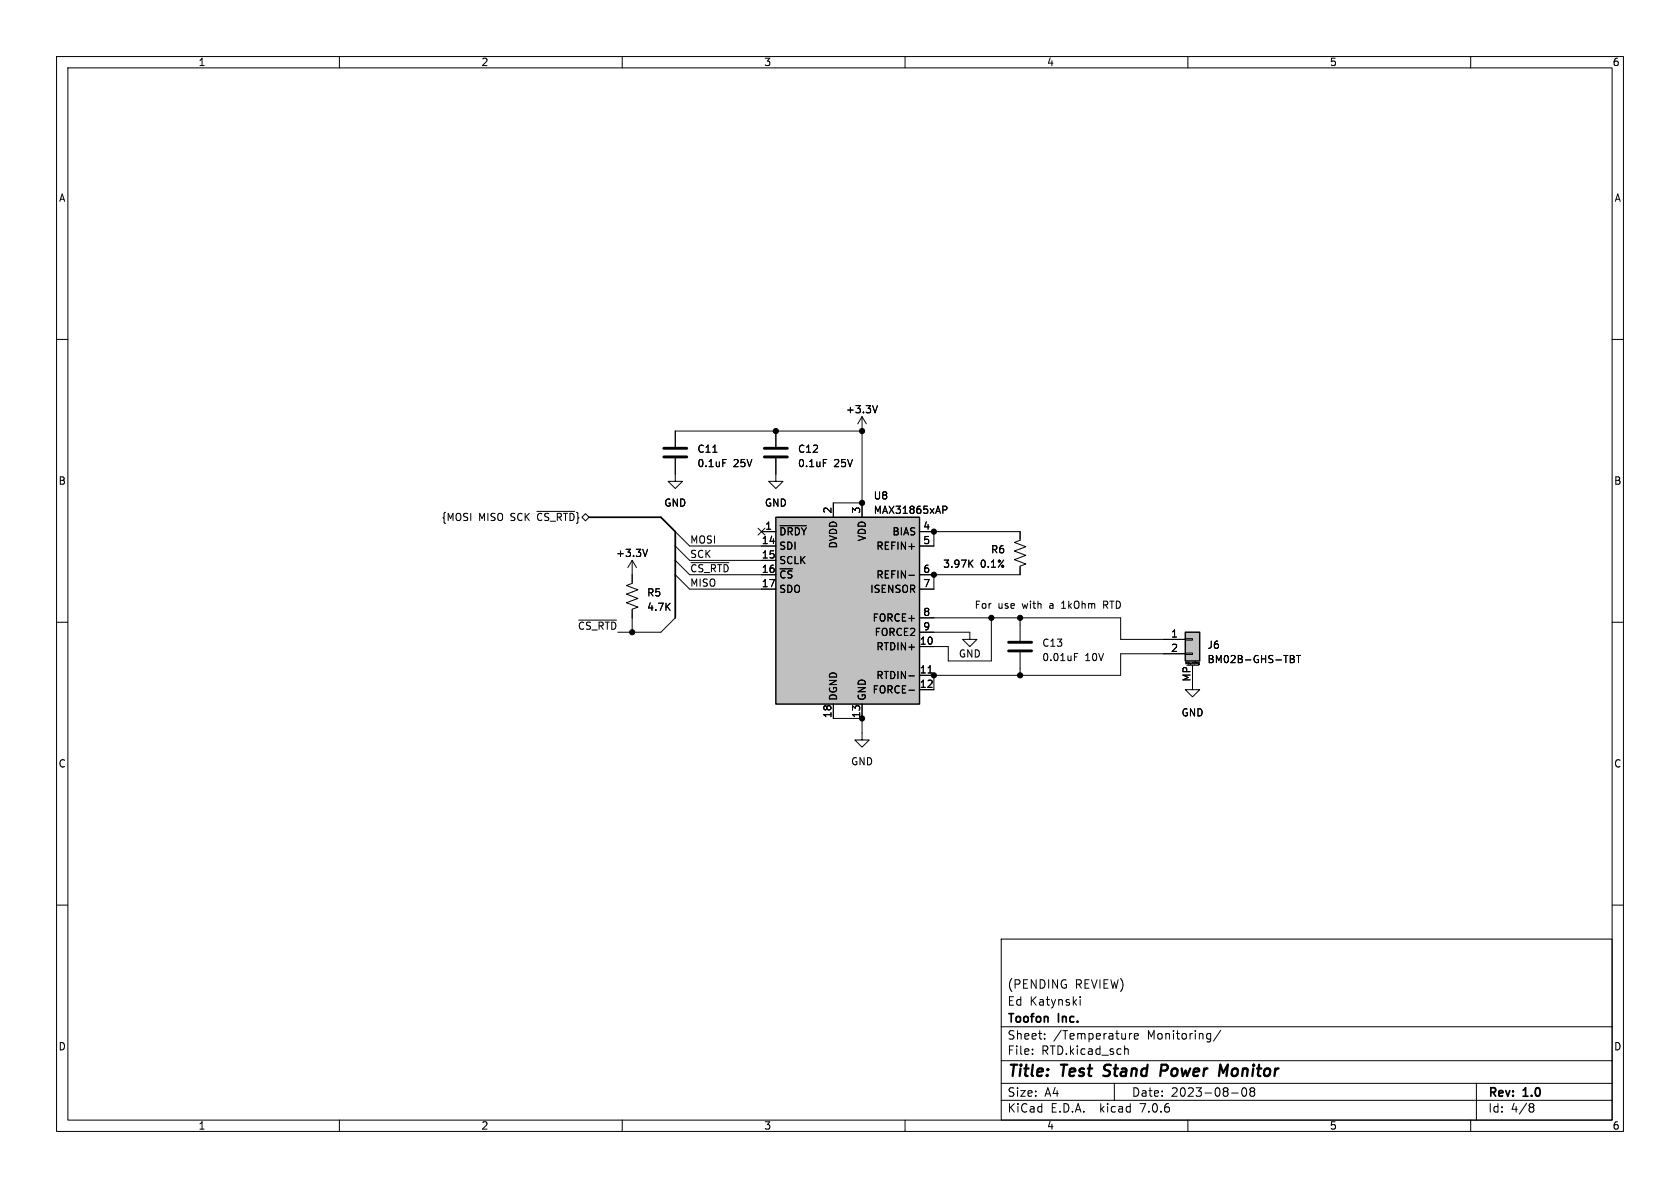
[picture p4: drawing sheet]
<svg xmlns="http://www.w3.org/2000/svg" width="297mm" height="210mm" viewBox="0 0 297 210" stroke-linecap="round" stroke-linejoin="round" font-family="sans-serif">
<g fill="none" stroke="#000" stroke-width=".18">
<path d="M10 10h277v190h-277zM12 12h273v186h-273zM60 10v2M110 10v2M160 10v2M210 10v2M260 10v2M10 60h2M285 60h2M126 80h.7M137.2 76.2v2.8M152.4 73.7l-.8 1.2"/>
<path d="M152.4 73.7v17.7M152.4 73.7l.8 1.2M152.4 76.2h-33v2.8M155.1 71.7l-.4 1.3M94.9 90.4h6.7M111.8 99.1v4l-1.1 .4 2.1 .8-2.1 .7 2.1 .8-2.1 .8 2.1 .7-1 .4v4.1h5l2.6-2.6M111.8 99.1l-.8 1.2M111.8 99.1l.7 1.2M114.5 97.1l-.4 1.3M119.4 81v4.1h1.2l-1.2 1.3-1.3-1.3h1.3M119.4 94l2.5 2.5h15.3M119.4 96.5l2.5 2.6h15.3"/>
<path d="M119.4 99.1l2.5 2.5h15.3M122.1 99.5h6.7M127.8 81.2h.6M134 93.4l1.2 1.2M134.6 94h2.6M135.2 93.4l-1.2 1.2M137.2 81v4.1h1.2l-1.2 1.3-1.3-1.3h1.3M137.9 92.9h4.6M145.6 81.2h.6M152.4 88.9h-5.1v2.5M162.6 94h17.7v1.5l-1 .4 2.1 .7-2.1 .8 2.1 .8-2.1 .7 2.1 .8-1.1 .4v1.5h-17.7M165.1 94v2.5h-2.5"/>
<path d="M166.7 89.5h.5l.2 .2-.1 .4h-.6M171.5 99.5l.5 .8M172 99l-.7 .7M10 110h2M102.3 109.6h6.7M119.4 101.6l2.5 2.5h15.3M160.7 119.5h.9M160.7 101.7h.9M162.6 111.8h8.8v1.2h1.3l-1.3 1.3-1.2-1.3h1.2M162.6 109.2h35.5v3.8h11.4M164.1 119h.7M165.1 119.4v2.5h-2.5"/>
<path d="M165.1 101.6v2.5h-2.5M175.3 109.2v7.6h-7.7v-2.5h-5M180.3 109.2v4.1M180.3 115.3v4.1M187.7 107.5h.7M187.8 106.6h-.1M189.9 116.1h.5M189.9 115.5h.7M195.1 106.9h.5M195.6 106.3h-.5v1.2M209.5 115.4h1.3v.3h-1.3zM209.5 112.9h1.3v.3h-1.3z"/>
<path d="M209.5 115.6h-11.4v3.8h-35.5M209.6 117.4v-.4l.2 .3 .1-.3v.4M209.8 117.6h2M210.8 117.6v4.3h1.3l-1.3 1.3-1.3-1.3h1.3M211.1 117v.3M211.3 117h.1M211.9 117.4h.1M212 117.1v.3l-.2 .1M212 117.4h-.1M212 117.2h-.2l.1 .2M228.1 115.9l.6 .1 .1 .2-.3 .3M228.1 116.5h.4"/>
<path d="M228.5 116.5l.3 .2v.3l-.7 .1M229.2 115.9h.7M229.6 115.9v1.2M285 110h2M147.3 124.5v2.5h5.1M152.4 124.5v6.3h1.3l-1.3 1.3-1.3-1.3h1.3M160.7 122h.9M10 160h2M285 160h2M177 166h108v32h-108zM191 176.2v.1M191 176.7v1"/>
<path d="M60 198v2M110 198v2M160 198v2M177 194.5h108M177 191.5h108M177 187.5h108M177 181.5h108M182.5 186.3v.1M182.5 185.5v.1M184.7 183.6v.1M184.7 182.8v.1M197 191.5v3"/>
<path d="M198.8 185.5l.2-.1 .4 .1 .1 .9M199.7 182.7v1M200.1 182.7l-.3 .1-.1 .2M200.5 183.2l.7-.1v-.3l-.5-.1-.2 .2 .1 .7h.6M210 198v2M213.9 182.7l.1 .1M214 182.7v1.4M214 183.6l-.1 .1M215.8 182.1l-1.3 2M217.7 193.2h1.2M219.7 192.4l.2-.1a.81 .81 0 0 1 .6 .6 .81 .81 0 0 1-.3 .8l-.2 .1a.81 .81 0 0 1-.3-1.4zM221.2 192.9l-.2-.2 .2-.4 .5 .1 .1 .2-.3 .3"/>
<path d="M221.2 192.9l-.2 .3v.3l.2 .3 .5-.1 .1-.2-.1-.4-.2-.2M221.2 192.9h.3M260 198v2M261 191.5v6.5M270.6 195.1h.3l.3 .3-.3 .3M270.6 195.7h.3M270.9 195.7l.2 .2 .1 .4-.3 .3h-.3"/>
</g>
<path d="M195 190.1l.3 .1M195.3 188.4l-.1 .4 .1 .2M206.1 188.2h-.7l-.3 2M206.2 189.2l-1 .1M216.2 189.6l.9-1.4-.3 2" fill="none" stroke="#000" stroke-width=".4"/>
<g fill="#c0c0c0" stroke="#c0c0c0" stroke-width=".18">
<path d="M209.5 111.8h2.6v5h-2.6z"/>
<path d="M137.2 91.4h25.4v33.1h-25.4z"/>
</g>
<path d="M137.2 91.4h25.4v33.1h-25.4zM209.5 111.8h2.6v5h-2.6z" fill="none" stroke="#000" stroke-width=".25"/>
<path d="M117.3 79.2h4.1M135.1 79.2h4.1M117.3 80.8h4.1M135.1 80.8h4.1M178.3 115.1h4.1M178.3 113.5h4.1" fill="none" stroke="#000" stroke-width=".51"/>
<path d="M104.1 91.4h12.7l2.6 2.6v15.2" fill="none" stroke="#000" stroke-width=".3"/>
<g fill="#000" stroke="#000" stroke-width=".18">
<circle cx="137.2" cy="76.2" r=".46"/>
<circle cx="152.4" cy="76.2" r=".46"/>
<circle cx="152.4" cy="88.9" r=".46"/>
<circle cx="165.1" cy="94" r=".46"/>
<circle cx="111.8" cy="111.8" r=".46"/>
<circle cx="165.1" cy="119.4" r=".46"/>
<circle cx="165.1" cy="101.6" r=".46"/>
<circle cx="175.3" cy="109.2" r=".46"/>
<circle cx="180.3" cy="119.4" r=".46"/>
<circle cx="180.3" cy="109.2" r=".46"/>
<circle cx="152.4" cy="127" r=".46"/>
</g>
<g font-size="2.8">
<text x="178" y="190.9">Title:</text>
<text x="187.7" y="190.9">Test</text>
<text x="196" y="190.9">Stand</text>
<text x="206.8" y="190.9">Power</text>
<text x="218" y="190.9">Monitor</text>
</g>
<g font-size="2.1">
<text x="178" y="178">Ed Katynski</text>
<text x="178" y="175">(PENDING</text>
<text x="190" y="175">REVIEW)</text>
<text x="178" y="184">Sheet:</text>
<text x="178" y="181.2">Toofon</text>
<text x="186.2" y="184">/Temperature</text>
<text x="187.2" y="181.2">Inc.</text>
<text x="202.9" y="184">Monitoring/</text>
<text x="178" y="186.7">File:</text>
<text x="184.1" y="186.7">RTD.kicad_sch</text>
<text x="178" y="196.9">KiCad</text>
<text x="178" y="194.1">Size:</text>
<text x="184.7" y="194.1">A4</text>
<text x="185.7" y="196.9">E.D.A.</text>
<text x="194.6" y="196.9">kicad</text>
<text x="200" y="194.1">Date:</text>
<text x="201.8" y="196.9">7.0.6</text>
<text x="207" y="194.1">2023-08-08</text>
<text x="263" y="194.3">Rev:</text>
<text x="263" y="196.9">Id:</text>
<text x="267.1" y="196.9">4/8</text>
<text x="269.4" y="194.3">1.0</text>
</g>
<g font-size="1.8">
<text x="35" y="11.9">1</text>
<text x="85" y="11.9">2</text>
<text x="135" y="11.9">3</text>
<text x="185" y="11.9">4</text>
<text x="235" y="11.9">5</text>
<text x="285" y="11.9">6</text>
<text x="10.3" y="35.9">A</text>
<text x="285.3" y="35.9">A</text>
<text x="149.5" y="73.3">+3.3V</text>
<text x="123.2" y="80.2">C11</text>
<text x="123.2" y="82.8">0.1uF</text>
<text x="129.6" y="82.8">25V</text>
<text x="141" y="80.2">C12</text>
<text x="141" y="82.8">0.1uF</text>
<text x="147.4" y="82.8">25V</text>
<text x="10.3" y="85.9">B</text>
<text x="117.3" y="89.8">GND</text>
<text x="135.1" y="89.8">GND</text>
<text x="154.4" y="88.5">U8</text>
<text x="285.3" y="85.9">B</text>
<text x="78" y="92.3">{MOSI</text>
<text x="84.6" y="92.3">MISO</text>
<text x="90.4" y="92.3">SCK</text>
<text x="95.3" y="92.3">~{CS_RTD}}</text>
<text x="135.2" y="93.7">1</text>
<text x="137.7" y="94.8">~{DRDY}</text>
<text x="147.1" y="90.9" transform="rotate(-90 147.1 90.9)">2</text>
<text x="152.1" y="90.9" transform="rotate(-90 152.1 90.9)">3</text>
<text x="153.3" y="95.8" transform="rotate(-90 153.3 95.8)">VDD</text>
<text x="154.4" y="91">MAX31865xAP</text>
<text x="157.7" y="94.8">BIAS</text>
<text x="163.1" y="93.7">4</text>
<text x="108.8" y="98.7">+3.3V</text>
<text x="121.9" y="98.7">SCK</text>
<text x="121.9" y="101.3">~{CS_RTD}</text>
<text x="121.9" y="96.2">MOSI</text>
<text x="134.6" y="96.3">14</text>
<text x="134.6" y="98.8">15</text>
<text x="134.6" y="101.3">16</text>
<text x="137.7" y="97.4">SDI</text>
<text x="137.7" y="99.9">SCLK</text>
<text x="148.2" y="97" transform="rotate(-90 148.2 97)">DVDD</text>
<text x="154.8" y="97.4">REFIN+</text>
<text x="163.1" y="96.3">5</text>
<text x="163.1" y="101.3">6</text>
<text x="166.6" y="100.6">3.97K</text>
<text x="173.3" y="100.6">0.1%</text>
<text x="175.1" y="98">R6</text>
<text x="114.3" y="105.6">R5</text>
<text x="121.9" y="103.8">MISO</text>
<text x="134.6" y="103.9">17</text>
<text x="137.7" y="102.5">~{CS}</text>
<text x="137.7" y="105">SDO</text>
<text x="153.7" y="105">ISENSOR</text>
<text x="154.8" y="102.5">REFIN-</text>
<text x="163.1" y="103.9">7</text>
<text x="172.2" y="107.7">For</text>
<text x="176.4" y="107.7">use</text>
<text x="180.8" y="107.7">with</text>
<text x="185.8" y="107.7">a</text>
<text x="188.1" y="107.7">1kOhm</text>
<text x="195.7" y="107.7">RTD</text>
<text x="102.1" y="111.4">~{CS_RTD}</text>
<text x="114.3" y="108.2">4.7K</text>
<text x="154.2" y="110.1">FORCE+</text>
<text x="154.5" y="112.6">FORCE2</text>
<text x="163.1" y="109">8</text>
<text x="163.1" y="111.5">9</text>
<text x="206.9" y="112.8">1</text>
<text x="154.8" y="115.2">RTDIN+</text>
<text x="162.5" y="114">10</text>
<text x="162.5" y="119.1">11</text>
<text x="169.4" y="116.4">GND</text>
<text x="184.2" y="117.1">0.01uF</text>
<text x="184.2" y="114.5">C13</text>
<text x="191.8" y="117.1">10V</text>
<text x="206.9" y="115.3">2</text>
<text x="213.4" y="114.9">J6</text>
<text x="213.4" y="117.4">BM02B-GHS-TBT</text>
<text x="148.2" y="124" transform="rotate(-90 148.2 124)">DGND</text>
<text x="153.3" y="124" transform="rotate(-90 153.3 124)">GND</text>
<text x="154.2" y="122.8">FORCE-</text>
<text x="154.8" y="120.2">RTDIN-</text>
<text x="162.5" y="121.7">12</text>
<text x="210.6" y="120.6" transform="rotate(-90 210.6 120.6)">MP</text>
<text x="147.1" y="127" transform="rotate(-90 147.1 127)">18</text>
<text x="152.1" y="127" transform="rotate(-90 152.1 127)">13</text>
<text x="208.8" y="126.8">GND</text>
<text x="10.3" y="135.9">C</text>
<text x="150.4" y="135.5">GND</text>
<text x="285.3" y="135.9">C</text>
<text x="10.3" y="185.9">D</text>
<text x="285.3" y="185.9">D</text>
<text x="35" y="199.9">1</text>
<text x="85" y="199.9">2</text>
<text x="135" y="199.9">3</text>
<text x="185" y="199.9">4</text>
<text x="235" y="199.9">5</text>
<text x="285" y="199.9">6</text>
</g>
<text font-size=".5" x="209.4" y="117.6">Mounting</text>
</svg>
